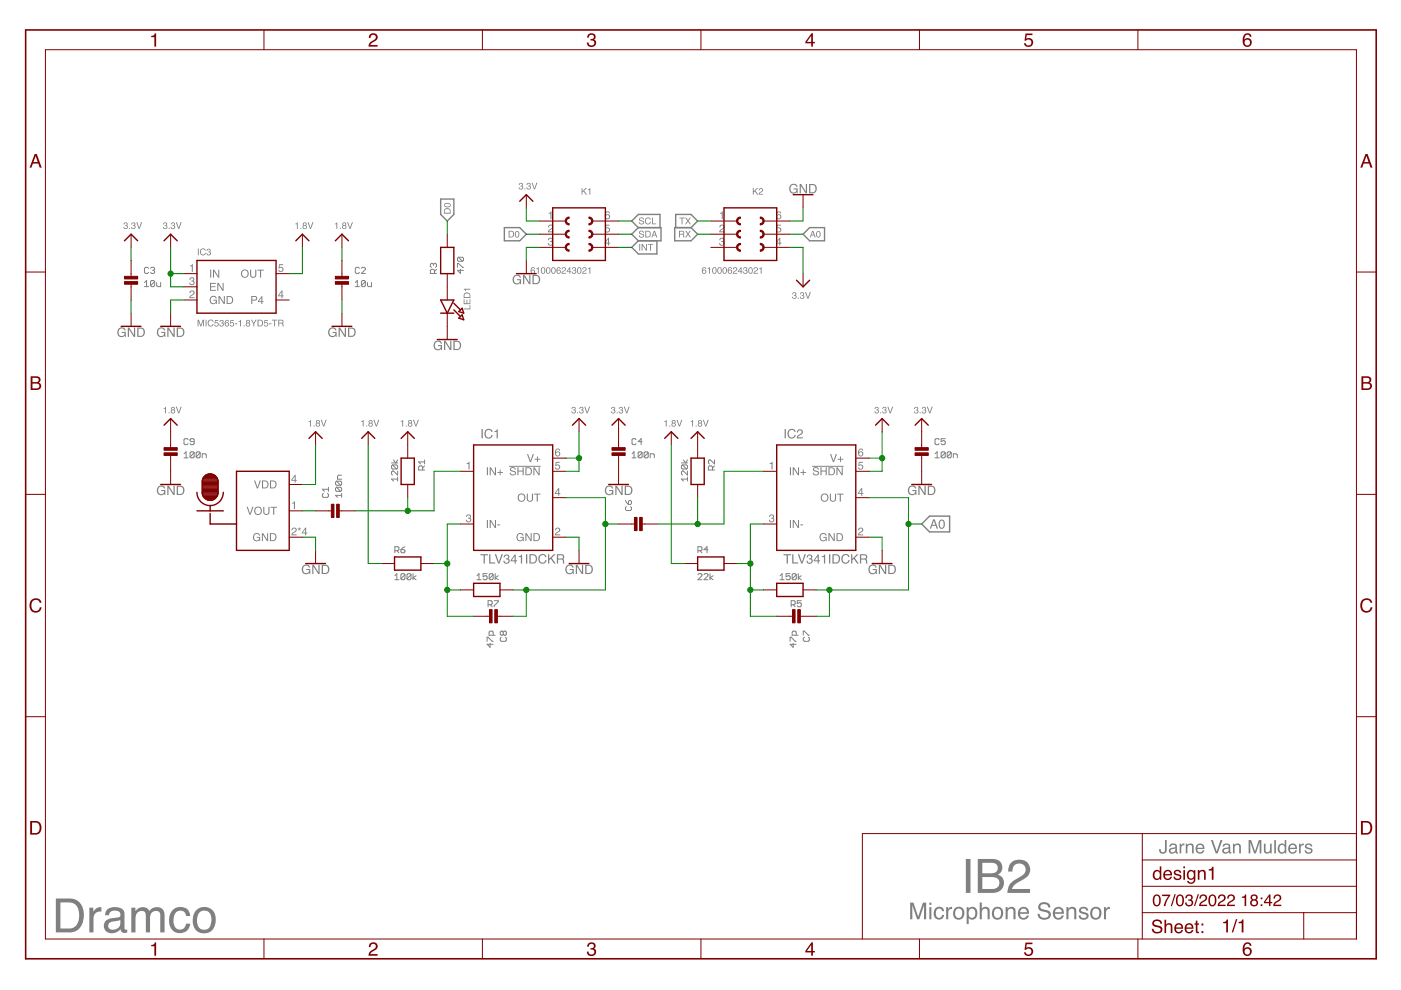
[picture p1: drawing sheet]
<?xml version="1.0" encoding="utf-8"?>
<!DOCTYPE eagle SYSTEM "eagle.dtd">
<!--
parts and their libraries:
microbuilder: This work is placed in the public domain, and may be freely used for commercial and non-commercial work with the following conditions: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
SparkFun-PowerSymbols: Licensing: Creative Commons ShareAlike 4.0 International - https://creativecommons.org/licenses/by-sa/4.0
-->
<eagle version="7.3.0">
<drawing>
<settings>
<setting alwaysvectorfont="no"/>
<setting verticaltext="up"/>
</settings>
<grid distance="0.1" unitdist="inch" unit="inch" style="lines" multiple="1" display="no" altdistance="0.01" altunitdist="inch" altunit="inch"/>
<schematic xreflabel="%F%N/%S.%C%R" xrefpart="/%S.%C%R">
<libraries>
<library name="microbuilder">
<symbols>
<symbol name="RESISTOR">
<wire x1="-2.54" y1="1.27" x2="2.54" y2="1.27" width="0.254" layer="94"/>
<wire x1="2.54" y1="1.27" x2="2.54" y2="-1.27" width="0.254" layer="94"/>
<wire x1="2.54" y1="-1.27" x2="-2.54" y2="-1.27" width="0.254" layer="94"/>
<wire x1="-2.54" y1="-1.27" x2="-2.54" y2="1.27" width="0.254" layer="94"/>
<text x="-2.54" y="2.032" size="1.27" layer="95" font="vector">&gt;NAME</text>
<text x="-2.54" y="-3.175" size="1.27" layer="96" font="vector">&gt;VALUE</text>
<pin name="1" x="-5.08" y="0" visible="off" length="short" direction="pas" swaplevel="1"/>
<pin name="2" x="5.08" y="0" visible="off" length="short" direction="pas" swaplevel="1" rot="R180"/>
</symbol>
<symbol name="LED">
<wire x1="-2.54" y1="1.27" x2="-2.54" y2="-1.27" width="0.254" layer="94"/>
<wire x1="-2.54" y1="-1.27" x2="0" y2="0" width="0.254" layer="94"/>
<wire x1="0" y1="0" x2="-2.54" y2="1.27" width="0.254" layer="94"/>
<wire x1="0" y1="1.27" x2="0" y2="0" width="0.254" layer="94"/>
<wire x1="0" y1="0" x2="0" y2="-1.27" width="0.254" layer="94"/>
<wire x1="-0.635" y1="1.27" x2="0.635" y2="2.54" width="0.254" layer="94"/>
<wire x1="-1.905" y1="1.27" x2="-0.635" y2="2.54" width="0.254" layer="94"/>
<wire x1="-0.9525" y1="2.8575" x2="-0.3175" y2="2.2225" width="0.254" layer="94"/>
<wire x1="-0.3175" y1="2.2225" x2="0" y2="3.175" width="0.254" layer="94"/>
<wire x1="0" y1="3.175" x2="-0.9525" y2="2.8575" width="0.254" layer="94"/>
<wire x1="0.3175" y1="2.8575" x2="0.9525" y2="2.2225" width="0.254" layer="94"/>
<wire x1="1.27" y1="3.175" x2="0.3175" y2="2.8575" width="0.254" layer="94"/>
<wire x1="0.9525" y1="2.2225" x2="1.27" y2="3.175" width="0.254" layer="94"/>
<text x="-5.08" y="3.175" size="1.27" layer="95">&gt;NAME</text>
<text x="-5.08" y="-2.794" size="1.27" layer="96">&gt;VALUE</text>
<pin name="A" x="-5.08" y="0" visible="off" length="short" direction="pas"/>
<pin name="C" x="2.54" y="0" visible="off" length="short" direction="pas" rot="R180"/>
</symbol>
<symbol name="CAPACITOR">
<wire x1="0" y1="0.762" x2="0" y2="0" width="0.1524" layer="94"/>
<wire x1="0" y1="2.54" x2="0" y2="1.778" width="0.1524" layer="94"/>
<text x="2.54" y="2.54" size="1.27" layer="95" font="vector">&gt;NAME</text>
<text x="2.54" y="0" size="1.27" layer="96" font="vector">&gt;VALUE</text>
<rectangle x1="-1.27" y1="0.508" x2="1.27" y2="1.016" layer="94"/>
<rectangle x1="-1.27" y1="1.524" x2="1.27" y2="2.032" layer="94"/>
<pin name="P$1" x="0" y="5.08" visible="off" length="short" direction="pas" swaplevel="1" rot="R270"/>
<pin name="P$2" x="0" y="-2.54" visible="off" length="short" direction="pas" swaplevel="1" rot="R90"/>
</symbol>
<symbol name="1.8V">
<wire x1="-1.27" y1="-1.27" x2="0" y2="0" width="0.254" layer="94"/>
<wire x1="0" y1="0" x2="1.27" y2="-1.27" width="0.254" layer="94"/>
<text x="-1.524" y="1.016" size="1.27" layer="96">&gt;VALUE</text>
<pin name="1.8V" x="0" y="-2.54" visible="off" length="short" direction="sup" rot="R90"/>
</symbol>
<symbol name="VREG_SOT23-5">
<wire x1="-7.62" y1="-5.08" x2="-7.62" y2="5.08" width="0.254" layer="94"/>
<wire x1="-7.62" y1="5.08" x2="7.62" y2="5.08" width="0.254" layer="94"/>
<wire x1="7.62" y1="5.08" x2="7.62" y2="-5.08" width="0.254" layer="94"/>
<wire x1="7.62" y1="-5.08" x2="-7.62" y2="-5.08" width="0.254" layer="94"/>
<text x="-7.62" y="6.096" size="1.27" layer="95">&gt;NAME</text>
<text x="-7.62" y="-7.62" size="1.27" layer="95">&gt;VALUE</text>
<pin name="IN" x="-10.16" y="2.54" length="short"/>
<pin name="OUT" x="10.16" y="2.54" length="short" rot="R180"/>
<pin name="EN" x="-10.16" y="0" length="short"/>
<pin name="GND" x="-10.16" y="-2.54" length="short"/>
<pin name="P4" x="10.16" y="-2.54" length="short" rot="R180"/>
</symbol>
<symbol name="3.3V">
<wire x1="-1.27" y1="-1.27" x2="0" y2="0" width="0.254" layer="94"/>
<wire x1="0" y1="0" x2="1.27" y2="-1.27" width="0.254" layer="94"/>
<text x="-1.524" y="1.016" size="1.27" layer="96">&gt;VALUE</text>
<pin name="3.3V" x="0" y="-2.54" visible="off" length="short" direction="sup" rot="R90"/>
</symbol>
</symbols>
<devicesets>
<deviceset name="RESISTOR" prefix="R" uservalue="yes">
<gates>
<gate name="G$1" symbol="RESISTOR" x="0" y="0"/>
</gates>
<devices>
<device name="0805" package="0805">
<connects>
<connect gate="G$1" pin="1" pad="1"/>
<connect gate="G$1" pin="2" pad="2"/>
</connects>
<technologies>
<technology name=""/>
</technologies>
</device>
<device name="1206" package="1206">
<connects>
<connect gate="G$1" pin="1" pad="1"/>
<connect gate="G$1" pin="2" pad="2"/>
</connects>
<technologies>
<technology name=""/>
</technologies>
</device>
<device name="0603" package="0603">
<connects>
<connect gate="G$1" pin="1" pad="1"/>
<connect gate="G$1" pin="2" pad="2"/>
</connects>
<technologies>
<technology name=""/>
</technologies>
</device>
<device name="0402" package="0402">
<connects>
<connect gate="G$1" pin="1" pad="1"/>
<connect gate="G$1" pin="2" pad="2"/>
</connects>
<technologies>
<technology name=""/>
</technologies>
</device>
<device name="0603MINI" package="0603-MINI">
<connects>
<connect gate="G$1" pin="1" pad="1"/>
<connect gate="G$1" pin="2" pad="2"/>
</connects>
<technologies>
<technology name=""/>
</technologies>
</device>
<device name="2012" package="2012">
<connects>
<connect gate="G$1" pin="1" pad="1"/>
<connect gate="G$1" pin="2" pad="2"/>
</connects>
<technologies>
<technology name=""/>
</technologies>
</device>
<device name="0805_NOTHERMALS" package="0805_NOTHERMALS">
<connects>
<connect gate="G$1" pin="1" pad="1"/>
<connect gate="G$1" pin="2" pad="2"/>
</connects>
<technologies>
<technology name=""/>
</technologies>
</device>
<device name="2512" package="2512">
<connects>
<connect gate="G$1" pin="1" pad="1"/>
<connect gate="G$1" pin="2" pad="2"/>
</connects>
<technologies>
<technology name=""/>
</technologies>
</device>
<device name="_0402" package="_0402">
<connects>
<connect gate="G$1" pin="1" pad="1"/>
<connect gate="G$1" pin="2" pad="2"/>
</connects>
<technologies>
<technology name=""/>
</technologies>
</device>
<device name="_0402MP" package="_0402MP">
<connects>
<connect gate="G$1" pin="1" pad="1"/>
<connect gate="G$1" pin="2" pad="2"/>
</connects>
<technologies>
<technology name=""/>
</technologies>
</device>
<device name="_0603" package="_0603">
<connects>
<connect gate="G$1" pin="1" pad="1"/>
<connect gate="G$1" pin="2" pad="2"/>
</connects>
<technologies>
<technology name=""/>
</technologies>
</device>
<device name="_0603MP" package="_0603MP">
<connects>
<connect gate="G$1" pin="1" pad="1"/>
<connect gate="G$1" pin="2" pad="2"/>
</connects>
<technologies>
<technology name=""/>
</technologies>
</device>
<device name="_0805" package="_0805">
<connects>
<connect gate="G$1" pin="1" pad="1"/>
<connect gate="G$1" pin="2" pad="2"/>
</connects>
<technologies>
<technology name=""/>
</technologies>
</device>
<device name="_0805MP" package="_0805MP">
<connects>
<connect gate="G$1" pin="1" pad="1"/>
<connect gate="G$1" pin="2" pad="2"/>
</connects>
<technologies>
<technology name=""/>
</technologies>
</device>
</devices>
</deviceset>
<deviceset name="LED" prefix="LED" uservalue="yes">
<gates>
<gate name="G$1" symbol="LED" x="0" y="0"/>
</gates>
<devices>
<device name="1206" package="CHIPLED_1206">
<connects>
<connect gate="G$1" pin="A" pad="A"/>
<connect gate="G$1" pin="C" pad="C"/>
</connects>
<technologies>
<technology name=""/>
</technologies>
</device>
<device name="0805" package="CHIPLED_0805">
<connects>
<connect gate="G$1" pin="A" pad="A"/>
<connect gate="G$1" pin="C" pad="C"/>
</connects>
<technologies>
<technology name=""/>
</technologies>
</device>
<device name="0603" package="CHIPLED_0603">
<connects>
<connect gate="G$1" pin="A" pad="A"/>
<connect gate="G$1" pin="C" pad="C"/>
</connects>
<technologies>
<technology name=""/>
</technologies>
</device>
<device name="0603_NOOUTLINE" package="CHIPLED_0603_NOOUTLINE">
<connects>
<connect gate="G$1" pin="A" pad="A"/>
<connect gate="G$1" pin="C" pad="C"/>
</connects>
<technologies>
<technology name=""/>
</technologies>
</device>
<device name="0805_NOOUTLINE" package="CHIPLED_0805_NOOUTLINE">
<connects>
<connect gate="G$1" pin="A" pad="A"/>
<connect gate="G$1" pin="C" pad="C"/>
</connects>
<technologies>
<technology name=""/>
</technologies>
</device>
</devices>
</deviceset>
<deviceset name="CAP_CERAMIC" prefix="C" uservalue="yes">
<gates>
<gate name="G$1" symbol="CAPACITOR" x="0" y="-2.54"/>
</gates>
<devices>
<device name="0805" package="0805">
<connects>
<connect gate="G$1" pin="P$1" pad="1"/>
<connect gate="G$1" pin="P$2" pad="2"/>
</connects>
<technologies>
<technology name=""/>
</technologies>
</device>
<device name="1206" package="1206">
<connects>
<connect gate="G$1" pin="P$1" pad="1"/>
<connect gate="G$1" pin="P$2" pad="2"/>
</connects>
<technologies>
<technology name=""/>
</technologies>
</device>
<device name="0603" package="0603">
<connects>
<connect gate="G$1" pin="P$1" pad="1"/>
<connect gate="G$1" pin="P$2" pad="2"/>
</connects>
<technologies>
<technology name=""/>
</technologies>
</device>
<device name="0402" package="0402">
<connects>
<connect gate="G$1" pin="P$1" pad="1"/>
<connect gate="G$1" pin="P$2" pad="2"/>
</connects>
<technologies>
<technology name=""/>
</technologies>
</device>
<device name="0603MINI" package="0603-MINI">
<connects>
<connect gate="G$1" pin="P$1" pad="1"/>
<connect gate="G$1" pin="P$2" pad="2"/>
</connects>
<technologies>
<technology name=""/>
</technologies>
</device>
<device name="0805-NOTHERMALS" package="0805_NOTHERMALS">
<connects>
<connect gate="G$1" pin="P$1" pad="1"/>
<connect gate="G$1" pin="P$2" pad="2"/>
</connects>
<technologies>
<technology name=""/>
</technologies>
</device>
<device name="_0402" package="_0402">
<connects>
<connect gate="G$1" pin="P$1" pad="1"/>
<connect gate="G$1" pin="P$2" pad="2"/>
</connects>
<technologies>
<technology name=""/>
</technologies>
</device>
<device name="_0402MP" package="_0402MP">
<connects>
<connect gate="G$1" pin="P$1" pad="1"/>
<connect gate="G$1" pin="P$2" pad="2"/>
</connects>
<technologies>
<technology name=""/>
</technologies>
</device>
<device name="_0603" package="_0603">
<connects>
<connect gate="G$1" pin="P$1" pad="1"/>
<connect gate="G$1" pin="P$2" pad="2"/>
</connects>
<technologies>
<technology name=""/>
</technologies>
</device>
<device name="_0603MP" package="_0603MP">
<connects>
<connect gate="G$1" pin="P$1" pad="1"/>
<connect gate="G$1" pin="P$2" pad="2"/>
</connects>
<technologies>
<technology name=""/>
</technologies>
</device>
<device name="_0805" package="_0805">
<connects>
<connect gate="G$1" pin="P$1" pad="1"/>
<connect gate="G$1" pin="P$2" pad="2"/>
</connects>
<technologies>
<technology name=""/>
</technologies>
</device>
<device name="_0805MP" package="_0805MP">
<connects>
<connect gate="G$1" pin="P$1" pad="1"/>
<connect gate="G$1" pin="P$2" pad="2"/>
</connects>
<technologies>
<technology name=""/>
</technologies>
</device>
</devices>
</deviceset>
<deviceset name="1.8V">
<gates>
<gate name="G$1" symbol="1.8V" x="0" y="0"/>
</gates>
<devices>
<device name="">
<technologies>
<technology name=""/>
</technologies>
</device>
</devices>
</deviceset>
<deviceset name="VREG_SOT23-5" prefix="U" uservalue="yes">
<gates>
<gate name="G$1" symbol="VREG_SOT23-5" x="0" y="0"/>
</gates>
<devices>
<device name="" package="SOT23-5">
<connects>
<connect gate="G$1" pin="EN" pad="3"/>
<connect gate="G$1" pin="GND" pad="2"/>
<connect gate="G$1" pin="IN" pad="1"/>
<connect gate="G$1" pin="OUT" pad="5"/>
<connect gate="G$1" pin="P4" pad="4"/>
</connects>
<technologies>
<technology name=""/>
</technologies>
</device>
</devices>
</deviceset>
<deviceset name="3.3V">
<gates>
<gate name="G$1" symbol="3.3V" x="0" y="0"/>
</gates>
<devices>
<device name="">
<technologies>
<technology name=""/>
</technologies>
</device>
</devices>
</deviceset>
</devicesets>
</library>
<library name="SparkFun-PowerSymbols">
<symbols>
<symbol name="DGND">
<wire x1="-1.905" y1="0" x2="1.905" y2="0" width="0.254" layer="94"/>
<pin name="GND" x="0" y="2.54" visible="off" length="short" direction="sup" rot="R270"/>
<text x="0" y="-0.254" size="1.778" layer="96" align="top-center">&gt;VALUE</text>
</symbol>
</symbols>
<devicesets>
<deviceset name="GND" prefix="GND">
<gates>
<gate name="1" symbol="DGND" x="0" y="0"/>
</gates>
<devices>
<device name="">
<technologies>
<technology name=""/>
</technologies>
</device>
</devices>
</deviceset>
</devicesets>
</library>
<library name="Wurth_Elektronik_Electromechanic_Board_to_Board_Connectors_rev15c">
<symbols>
<symbol name="3X3_SHD&amp;MALE">
<wire x1="-5.08" y1="5.08" x2="-5.08" y2="-5.08" width="0.254" layer="94"/>
<wire x1="-5.08" y1="-5.08" x2="5.08" y2="-5.08" width="0.254" layer="94"/>
<wire x1="5.08" y1="-5.08" x2="5.08" y2="5.08" width="0.254" layer="94"/>
<wire x1="5.08" y1="5.08" x2="-5.08" y2="5.08" width="0.254" layer="94"/>
<wire x1="-1.905" y1="1.905" x2="-1.905" y2="3.175" width="0.254" layer="94" curve="-180" cap="flat"/>
<wire x1="-1.905" y1="-0.635" x2="-1.905" y2="0.635" width="0.254" layer="94" curve="-180" cap="flat"/>
<wire x1="-1.905" y1="-3.175" x2="-1.905" y2="-1.905" width="0.254" layer="94" curve="-180" cap="flat"/>
<wire x1="1.905" y1="-1.905" x2="1.905" y2="-3.175" width="0.254" layer="94" curve="-180" cap="flat"/>
<wire x1="1.905" y1="0.635" x2="1.905" y2="-0.635" width="0.254" layer="94" curve="-180" cap="flat"/>
<wire x1="1.905" y1="3.175" x2="1.905" y2="1.905" width="0.254" layer="94" curve="-180" cap="flat"/>
<text x="-2.54" y="7.62" size="1.27" layer="95">&gt;NAME</text>
<text x="-2.54" y="-7.62" size="1.27" layer="95">&gt;VALUE</text>
<pin name="1" x="7.62" y="2.54" visible="pad" length="middle" direction="pas" rot="R180"/>
<pin name="2" x="7.62" y="0" visible="pad" length="middle" direction="pas" rot="R180"/>
<pin name="3" x="7.62" y="-2.54" visible="pad" length="middle" direction="pas" rot="R180"/>
<pin name="6" x="-7.62" y="2.54" visible="pad" length="middle" direction="pas"/>
<pin name="5" x="-7.62" y="0" visible="pad" length="middle" direction="pas"/>
<pin name="4" x="-7.62" y="-2.54" visible="pad" length="middle" direction="pas"/>
</symbol>
</symbols>
<devicesets>
<deviceset name="610006243021" prefix="K">
<gates>
<gate name="G$1" symbol="3X3_SHD&amp;MALE" x="0" y="0"/>
</gates>
<devices>
<device name="" package="610006243021">
<connects>
<connect gate="G$1" pin="1" pad="1"/>
<connect gate="G$1" pin="2" pad="2"/>
<connect gate="G$1" pin="3" pad="3"/>
<connect gate="G$1" pin="4" pad="4"/>
<connect gate="G$1" pin="5" pad="5"/>
<connect gate="G$1" pin="6" pad="6"/>
</connects>
<technologies>
<technology name=""/>
</technologies>
</device>
</devices>
</deviceset>
</devicesets>
</library>
<library name="frames">
<symbols>
<symbol name="A4L-LOC">
<wire x1="256.54" y1="3.81" x2="256.54" y2="8.89" width="0.1016" layer="94"/>
<wire x1="256.54" y1="8.89" x2="256.54" y2="13.97" width="0.1016" layer="94"/>
<wire x1="256.54" y1="13.97" x2="256.54" y2="19.05" width="0.1016" layer="94"/>
<wire x1="256.54" y1="19.05" x2="256.54" y2="24.13" width="0.1016" layer="94"/>
<wire x1="161.29" y1="3.81" x2="161.29" y2="24.13" width="0.1016" layer="94"/>
<wire x1="161.29" y1="24.13" x2="215.265" y2="24.13" width="0.1016" layer="94"/>
<wire x1="215.265" y1="24.13" x2="256.54" y2="24.13" width="0.1016" layer="94"/>
<wire x1="246.38" y1="3.81" x2="246.38" y2="8.89" width="0.1016" layer="94"/>
<wire x1="246.38" y1="8.89" x2="256.54" y2="8.89" width="0.1016" layer="94"/>
<wire x1="246.38" y1="8.89" x2="215.265" y2="8.89" width="0.1016" layer="94"/>
<wire x1="215.265" y1="8.89" x2="215.265" y2="3.81" width="0.1016" layer="94"/>
<wire x1="215.265" y1="8.89" x2="215.265" y2="13.97" width="0.1016" layer="94"/>
<wire x1="215.265" y1="13.97" x2="256.54" y2="13.97" width="0.1016" layer="94"/>
<wire x1="215.265" y1="13.97" x2="215.265" y2="19.05" width="0.1016" layer="94"/>
<wire x1="215.265" y1="19.05" x2="256.54" y2="19.05" width="0.1016" layer="94"/>
<wire x1="215.265" y1="19.05" x2="215.265" y2="24.13" width="0.1016" layer="94"/>
<text x="217.17" y="15.24" size="2.54" layer="94">&gt;DRAWING_NAME</text>
<text x="217.17" y="10.16" size="2.286" layer="94">&gt;LAST_DATE_TIME</text>
<text x="230.505" y="5.08" size="2.54" layer="94">&gt;SHEET</text>
<text x="216.916" y="4.953" size="2.54" layer="94">Sheet:</text>
<frame x1="0" y1="0" x2="260.35" y2="179.07" columns="6" rows="4" layer="94"/>
</symbol>
</symbols>
<devicesets>
<deviceset name="A4L-LOC" prefix="FRAME" uservalue="yes">
<gates>
<gate name="G$1" symbol="A4L-LOC" x="0" y="0"/>
</gates>
<devices>
<device name="">
<technologies>
<technology name=""/>
</technologies>
</device>
</devices>
</deviceset>
</devicesets>
</library>
<library name="TLV341IDCKR">
<symbols>
<symbol name="TLV341">
<wire x1="-7.62" y1="10.16" x2="-7.62" y2="-10.16" width="0.254" layer="94"/>
<wire x1="-7.62" y1="10.16" x2="7.62" y2="10.16" width="0.254" layer="94"/>
<wire x1="7.62" y1="10.16" x2="7.62" y2="-10.16" width="0.254" layer="94"/>
<wire x1="7.62" y1="-10.16" x2="-7.62" y2="-10.16" width="0.254" layer="94"/>
<pin name="IN+" x="-10.16" y="5.08" length="short"/>
<pin name="IN-" x="-10.16" y="-5.08" length="short"/>
<pin name="GND" x="10.16" y="-7.62" length="short" rot="R180"/>
<pin name="V+" x="10.16" y="7.62" length="short" rot="R180"/>
<pin name="OUT" x="10.16" y="0" length="short" rot="R180"/>
<pin name="!SHDN!" x="10.16" y="5.08" length="short" rot="R180"/>
<text x="-6.35" y="11.43" size="1.778" layer="95">&gt;NAME</text>
<text x="-6.35" y="-12.7" size="1.778" layer="96">&gt;VALUE</text>
</symbol>
</symbols>
<devicesets>
<deviceset name="TLV341IDCKR">
<gates>
<gate name="G$1" symbol="TLV341" x="0" y="0"/>
</gates>
<devices>
<device name="" package="SOT65P210X110-6N">
<connects>
<connect gate="G$1" pin="!SHDN!" pad="5"/>
<connect gate="G$1" pin="GND" pad="2"/>
<connect gate="G$1" pin="IN+" pad="1"/>
<connect gate="G$1" pin="IN-" pad="3"/>
<connect gate="G$1" pin="OUT" pad="4"/>
<connect gate="G$1" pin="V+" pad="6"/>
</connects>
<technologies>
<technology name=""/>
</technologies>
</device>
</devices>
</deviceset>
</devicesets>
</library>
<library name="VM1000">
<symbols>
<symbol name="VM1000">
<wire x1="-5.08" y1="7.62" x2="5.08" y2="7.62" width="0.254" layer="94"/>
<wire x1="5.08" y1="7.62" x2="5.08" y2="-7.62" width="0.254" layer="94"/>
<wire x1="5.08" y1="-7.62" x2="-5.08" y2="-7.62" width="0.254" layer="94"/>
<wire x1="-5.08" y1="-7.62" x2="-5.08" y2="-2.54" width="0.254" layer="94"/>
<wire x1="-5.08" y1="-2.54" x2="-5.08" y2="7.62" width="0.254" layer="94"/>
<wire x1="-5.08" y1="-2.54" x2="-10.16" y2="-2.54" width="0.254" layer="94"/>
<wire x1="-10.16" y1="0" x2="-12.7" y2="0" width="0.254" layer="94"/>
<wire x1="-10.16" y1="0" x2="-7.62" y2="0" width="0.254" layer="94"/>
<wire x1="-12.7" y1="3.556" x2="-10.16" y2="1.016" width="0.254" layer="94" curve="90"/>
<wire x1="-10.16" y1="1.016" x2="-7.62" y2="3.556" width="0.254" layer="94" curve="90"/>
<wire x1="-10.16" y1="0" x2="-10.16" y2="1.016" width="0.254" layer="94"/>
<wire x1="-10.16" y1="-2.54" x2="-10.16" y2="-0.508" width="0.254" layer="94"/>
<polygon width="0.254" layer="94">
<vertex x="-11.684" y="3.556"/>
<vertex x="-11.684" y="5.588" curve="-90"/>
<vertex x="-10.16" y="7.112" curve="-90"/>
<vertex x="-8.636" y="5.588"/>
<vertex x="-8.636" y="3.556" curve="-90"/>
<vertex x="-10.16" y="2.032" curve="-90"/>
</polygon>
<pin name="VDD" x="7.62" y="5.08" length="short" rot="R180"/>
<pin name="VOUT" x="7.62" y="0" length="short" rot="R180"/>
<pin name="GND" x="7.62" y="-5.08" length="short" rot="R180"/>
</symbol>
</symbols>
<devicesets>
<deviceset name="VM1000" uservalue="yes">
<gates>
<gate name="G$1" symbol="VM1000" x="0" y="0"/>
</gates>
<devices>
<device name="" package="VM1000">
<connects>
<connect gate="G$1" pin="GND" pad="2 3 5 6"/>
<connect gate="G$1" pin="VDD" pad="4"/>
<connect gate="G$1" pin="VOUT" pad="1"/>
</connects>
<technologies>
<technology name=""/>
</technologies>
</device>
</devices>
</deviceset>
</devicesets>
</library>
</libraries>
<attributes>
</attributes>
<variantdefs>
</variantdefs>
<classes>
<class number="0" name="default" width="0" drill="0">
</class>
</classes>
<parts>
<part name="LED1" library="microbuilder" deviceset="LED" device="0805"/>
<part name="R3" library="microbuilder" deviceset="RESISTOR" device="0603MINI" value="470"/>
<part name="GND3" library="SparkFun-PowerSymbols" deviceset="GND" device=""/>
<part name="GND7" library="SparkFun-PowerSymbols" deviceset="GND" device=""/>
<part name="GND10" library="SparkFun-PowerSymbols" deviceset="GND" device=""/>
<part name="FRAME1" library="frames" deviceset="A4L-LOC" device=""/>
<part name="K2" library="Wurth_Elektronik_Electromechanic_Board_to_Board_Connectors_rev15c" deviceset="610006243021" device=""/>
<part name="K1" library="Wurth_Elektronik_Electromechanic_Board_to_Board_Connectors_rev15c" deviceset="610006243021" device=""/>
<part name="IC1" library="TLV341IDCKR" deviceset="TLV341IDCKR" device=""/>
<part name="IC2" library="TLV341IDCKR" deviceset="TLV341IDCKR" device=""/>
<part name="GND1" library="SparkFun-PowerSymbols" deviceset="GND" device=""/>
<part name="GND2" library="SparkFun-PowerSymbols" deviceset="GND" device=""/>
<part name="R1" library="microbuilder" deviceset="RESISTOR" device="0603MINI" value="120k"/>
<part name="C1" library="microbuilder" deviceset="CAP_CERAMIC" device="0603MINI" value="100n"/>
<part name="IC4" library="VM1000" deviceset="VM1000" device="" value="VM1000"/>
<part name="GND4" library="SparkFun-PowerSymbols" deviceset="GND" device=""/>
<part name="U$2" library="microbuilder" deviceset="1.8V" device=""/>
<part name="IC3" library="microbuilder" deviceset="VREG_SOT23-5" device="" value="MIC5365-1.8YD5-TR"/>
<part name="U$3" library="microbuilder" deviceset="1.8V" device=""/>
<part name="GND5" library="SparkFun-PowerSymbols" deviceset="GND" device=""/>
<part name="U$4" library="microbuilder" deviceset="1.8V" device=""/>
<part name="U$5" library="microbuilder" deviceset="1.8V" device=""/>
<part name="GND6" library="SparkFun-PowerSymbols" deviceset="GND" device=""/>
<part name="C2" library="microbuilder" deviceset="CAP_CERAMIC" device="0603MINI" value="10u"/>
<part name="C3" library="microbuilder" deviceset="CAP_CERAMIC" device="0603MINI" value="10u"/>
<part name="GND8" library="SparkFun-PowerSymbols" deviceset="GND" device=""/>
<part name="C4" library="microbuilder" deviceset="CAP_CERAMIC" device="0603MINI" value="100n"/>
<part name="GND9" library="SparkFun-PowerSymbols" deviceset="GND" device=""/>
<part name="C5" library="microbuilder" deviceset="CAP_CERAMIC" device="0603MINI" value="100n"/>
<part name="GND11" library="SparkFun-PowerSymbols" deviceset="GND" device=""/>
<part name="U$7" library="microbuilder" deviceset="3.3V" device=""/>
<part name="U$8" library="microbuilder" deviceset="3.3V" device=""/>
<part name="U$9" library="microbuilder" deviceset="3.3V" device=""/>
<part name="U$10" library="microbuilder" deviceset="3.3V" device=""/>
<part name="U$11" library="microbuilder" deviceset="3.3V" device=""/>
<part name="U$6" library="microbuilder" deviceset="3.3V" device=""/>
<part name="U$12" library="microbuilder" deviceset="3.3V" device=""/>
<part name="U$13" library="microbuilder" deviceset="3.3V" device=""/>
<part name="C6" library="microbuilder" deviceset="CAP_CERAMIC" device="0603MINI"/>
<part name="R2" library="microbuilder" deviceset="RESISTOR" device="0603MINI" value="120k"/>
<part name="U$14" library="microbuilder" deviceset="1.8V" device=""/>
<part name="R4" library="microbuilder" deviceset="RESISTOR" device="0603MINI" value="22k"/>
<part name="R5" library="microbuilder" deviceset="RESISTOR" device="0603MINI" value="150k"/>
<part name="C7" library="microbuilder" deviceset="CAP_CERAMIC" device="0603MINI" value="47p"/>
<part name="U$15" library="microbuilder" deviceset="1.8V" device=""/>
<part name="R6" library="microbuilder" deviceset="RESISTOR" device="0603MINI" value="100k"/>
<part name="R7" library="microbuilder" deviceset="RESISTOR" device="0603MINI" value="150k"/>
<part name="C8" library="microbuilder" deviceset="CAP_CERAMIC" device="0603MINI" value="47p"/>
<part name="U$16" library="microbuilder" deviceset="1.8V" device=""/>
<part name="C9" library="microbuilder" deviceset="CAP_CERAMIC" device="0603MINI" value="100n"/>
<part name="GND12" library="SparkFun-PowerSymbols" deviceset="GND" device=""/>
<part name="U$17" library="microbuilder" deviceset="1.8V" device=""/>
</parts>
<sheets>
<sheet>
<plain>
<text x="5.08" y="5.08" size="6.4516" layer="95">Dramco</text>
<text x="180.34" y="12.7" size="6.4516" layer="95">IB2</text>
<text x="170.18" y="7.62" size="3.175" layer="95">Microphone Sensor</text>
<text x="218.44" y="20.32" size="2.54" layer="95">Jarne Van Mulders</text>
</plain>
<instances>
<instance part="LED1" gate="G$1" x="81.28" y="124.46" rot="R270"/>
<instance part="R3" gate="G$1" x="81.28" y="134.62" rot="R90"/>
<instance part="GND3" gate="1" x="81.28" y="119.38"/>
<instance part="GND7" gate="1" x="96.52" y="132.08"/>
<instance part="GND10" gate="1" x="149.86" y="147.32" rot="R180"/>
<instance part="FRAME1" gate="G$1" x="0" y="0"/>
<instance part="K2" gate="G$1" x="139.7" y="139.7" rot="MR0"/>
<instance part="K1" gate="G$1" x="106.68" y="139.7" rot="MR0"/>
<instance part="IC1" gate="G$1" x="93.98" y="88.9"/>
<instance part="IC2" gate="G$1" x="152.4" y="88.9"/>
<instance part="GND1" gate="1" x="165.1" y="76.2"/>
<instance part="GND2" gate="1" x="106.68" y="76.2"/>
<instance part="R1" gate="G$1" x="73.66" y="93.98" rot="R270"/>
<instance part="C1" gate="G$1" x="60.96" y="86.36" rot="R90"/>
<instance part="IC4" gate="G$1" x="45.72" y="86.36"/>
<instance part="GND4" gate="1" x="55.88" y="76.2"/>
<instance part="U$2" gate="G$1" x="55.88" y="101.6"/>
<instance part="IC3" gate="G$1" x="40.64" y="129.54"/>
<instance part="U$3" gate="G$1" x="73.66" y="101.6"/>
<instance part="GND5" gate="1" x="27.94" y="121.92"/>
<instance part="U$4" gate="G$1" x="53.34" y="139.7"/>
<instance part="U$5" gate="G$1" x="60.96" y="139.7"/>
<instance part="GND6" gate="1" x="60.96" y="121.92"/>
<instance part="C2" gate="G$1" x="60.96" y="129.54"/>
<instance part="C3" gate="G$1" x="20.32" y="129.54"/>
<instance part="GND8" gate="1" x="20.32" y="121.92"/>
<instance part="C4" gate="G$1" x="114.3" y="96.52"/>
<instance part="GND9" gate="1" x="114.3" y="91.44"/>
<instance part="C5" gate="G$1" x="172.72" y="96.52"/>
<instance part="GND11" gate="1" x="172.72" y="91.44"/>
<instance part="U$7" gate="G$1" x="114.3" y="104.14"/>
<instance part="U$8" gate="G$1" x="165.1" y="104.14"/>
<instance part="U$9" gate="G$1" x="172.72" y="104.14"/>
<instance part="U$10" gate="G$1" x="96.52" y="147.32"/>
<instance part="U$11" gate="G$1" x="149.86" y="129.54" rot="R180"/>
<instance part="U$6" gate="G$1" x="27.94" y="139.7"/>
<instance part="U$12" gate="G$1" x="20.32" y="139.7"/>
<instance part="U$13" gate="G$1" x="106.68" y="104.14"/>
<instance part="C6" gate="G$1" x="119.38" y="83.82" rot="R90"/>
<instance part="R2" gate="G$1" x="129.54" y="93.98" rot="R270"/>
<instance part="U$14" gate="G$1" x="129.54" y="101.6"/>
<instance part="R4" gate="G$1" x="132.08" y="76.2"/>
<instance part="R5" gate="G$1" x="147.32" y="71.12" rot="R180"/>
<instance part="C7" gate="G$1" x="147.32" y="66.04" rot="R270"/>
<instance part="U$15" gate="G$1" x="124.46" y="101.6"/>
<instance part="R6" gate="G$1" x="73.66" y="76.2"/>
<instance part="R7" gate="G$1" x="88.9" y="71.12" rot="R180"/>
<instance part="C8" gate="G$1" x="88.9" y="66.04" rot="R270"/>
<instance part="U$16" gate="G$1" x="66.04" y="101.6"/>
<instance part="C9" gate="G$1" x="27.94" y="96.52"/>
<instance part="GND12" gate="1" x="27.94" y="91.44"/>
<instance part="U$17" gate="G$1" x="27.94" y="104.14"/>
</instances>
<busses>
</busses>
<nets>
<net name="SCL" class="0">
<segment>
<wire x1="114.3" y1="142.24" x2="116.84" y2="142.24" width="0.1524" layer="91"/>
<label x="116.84" y="142.24" size="1.27" layer="95" xref="yes"/>
<pinref part="K1" gate="G$1" pin="6"/>
</segment>
</net>
<net name="SDA" class="0">
<segment>
<wire x1="114.3" y1="139.7" x2="116.84" y2="139.7" width="0.1524" layer="91"/>
<label x="116.84" y="139.7" size="1.27" layer="95" xref="yes"/>
<pinref part="K1" gate="G$1" pin="5"/>
</segment>
</net>
<net name="D0" class="0">
<segment>
<wire x1="99.06" y1="139.7" x2="96.52" y2="139.7" width="0.1524" layer="91"/>
<label x="96.52" y="139.7" size="1.27" layer="95" rot="R180" xref="yes"/>
<pinref part="K1" gate="G$1" pin="2"/>
</segment>
<segment>
<pinref part="R3" gate="G$1" pin="2"/>
<wire x1="81.28" y1="139.7" x2="81.28" y2="142.24" width="0.1524" layer="91"/>
<label x="81.28" y="142.24" size="1.27" layer="95" rot="R90" xref="yes"/>
</segment>
</net>
<net name="GND" class="0">
<segment>
<wire x1="99.06" y1="137.16" x2="96.52" y2="137.16" width="0.1524" layer="91"/>
<pinref part="GND7" gate="1" pin="GND"/>
<wire x1="96.52" y1="134.62" x2="96.52" y2="137.16" width="0.1524" layer="91"/>
<pinref part="K1" gate="G$1" pin="3"/>
</segment>
<segment>
<pinref part="GND10" gate="1" pin="GND"/>
<wire x1="147.32" y1="142.24" x2="149.86" y2="142.24" width="0.1524" layer="91"/>
<wire x1="149.86" y1="142.24" x2="149.86" y2="144.78" width="0.1524" layer="91"/>
<pinref part="K2" gate="G$1" pin="6"/>
</segment>
<segment>
<pinref part="LED1" gate="G$1" pin="C"/>
<pinref part="GND3" gate="1" pin="GND"/>
</segment>
<segment>
<pinref part="IC1" gate="G$1" pin="GND"/>
<pinref part="GND2" gate="1" pin="GND"/>
<wire x1="104.14" y1="81.28" x2="106.68" y2="81.28" width="0.1524" layer="91"/>
<wire x1="106.68" y1="81.28" x2="106.68" y2="78.74" width="0.1524" layer="91"/>
</segment>
<segment>
<pinref part="IC2" gate="G$1" pin="GND"/>
<pinref part="GND1" gate="1" pin="GND"/>
<wire x1="162.56" y1="81.28" x2="165.1" y2="81.28" width="0.1524" layer="91"/>
<wire x1="165.1" y1="81.28" x2="165.1" y2="78.74" width="0.1524" layer="91"/>
</segment>
<segment>
<pinref part="IC4" gate="G$1" pin="GND"/>
<pinref part="GND4" gate="1" pin="GND"/>
<wire x1="53.34" y1="81.28" x2="55.88" y2="81.28" width="0.1524" layer="91"/>
<wire x1="55.88" y1="81.28" x2="55.88" y2="78.74" width="0.1524" layer="91"/>
</segment>
<segment>
<pinref part="IC3" gate="G$1" pin="GND"/>
<wire x1="30.48" y1="127" x2="27.94" y2="127" width="0.1524" layer="91"/>
<wire x1="27.94" y1="127" x2="27.94" y2="124.46" width="0.1524" layer="91"/>
<pinref part="GND5" gate="1" pin="GND"/>
</segment>
<segment>
<pinref part="C2" gate="G$1" pin="P$2"/>
<pinref part="GND6" gate="1" pin="GND"/>
<wire x1="60.96" y1="124.46" x2="60.96" y2="127" width="0.1524" layer="91"/>
</segment>
<segment>
<pinref part="C3" gate="G$1" pin="P$2"/>
<pinref part="GND8" gate="1" pin="GND"/>
<wire x1="20.32" y1="124.46" x2="20.32" y2="127" width="0.1524" layer="91"/>
</segment>
<segment>
<pinref part="C4" gate="G$1" pin="P$2"/>
<pinref part="GND9" gate="1" pin="GND"/>
</segment>
<segment>
<pinref part="C5" gate="G$1" pin="P$2"/>
<pinref part="GND11" gate="1" pin="GND"/>
</segment>
<segment>
<pinref part="C9" gate="G$1" pin="P$2"/>
<pinref part="GND12" gate="1" pin="GND"/>
</segment>
</net>
<net name="INT" class="0">
<segment>
<wire x1="114.3" y1="137.16" x2="116.84" y2="137.16" width="0.1524" layer="91"/>
<label x="116.84" y="137.16" size="1.27" layer="95" xref="yes"/>
<pinref part="K1" gate="G$1" pin="4"/>
</segment>
</net>
<net name="TX" class="0">
<segment>
<wire x1="132.08" y1="142.24" x2="129.54" y2="142.24" width="0.1524" layer="91"/>
<label x="129.54" y="142.24" size="1.27" layer="95" rot="R180" xref="yes"/>
<pinref part="K2" gate="G$1" pin="1"/>
</segment>
</net>
<net name="RX" class="0">
<segment>
<wire x1="132.08" y1="139.7" x2="129.54" y2="139.7" width="0.1524" layer="91"/>
<label x="129.54" y="139.7" size="1.27" layer="95" rot="R180" xref="yes"/>
<pinref part="K2" gate="G$1" pin="2"/>
</segment>
</net>
<net name="A0" class="0">
<segment>
<wire x1="147.32" y1="139.7" x2="149.86" y2="139.7" width="0.1524" layer="91"/>
<label x="149.86" y="139.7" size="1.27" layer="95" xref="yes"/>
<pinref part="K2" gate="G$1" pin="5"/>
</segment>
<segment>
<pinref part="IC2" gate="G$1" pin="OUT"/>
<wire x1="162.56" y1="88.9" x2="170.18" y2="88.9" width="0.1524" layer="91"/>
<wire x1="170.18" y1="88.9" x2="170.18" y2="83.82" width="0.1524" layer="91"/>
<label x="172.72" y="83.82" size="1.778" layer="95" xref="yes"/>
<wire x1="170.18" y1="83.82" x2="172.72" y2="83.82" width="0.1524" layer="91"/>
<wire x1="170.18" y1="71.12" x2="170.18" y2="83.82" width="0.1524" layer="91"/>
<junction x="170.18" y="83.82"/>
<pinref part="C7" gate="G$1" pin="P$1"/>
<pinref part="R5" gate="G$1" pin="1"/>
<wire x1="152.4" y1="71.12" x2="154.94" y2="71.12" width="0.1524" layer="91"/>
<wire x1="154.94" y1="71.12" x2="154.94" y2="66.04" width="0.1524" layer="91"/>
<wire x1="154.94" y1="66.04" x2="152.4" y2="66.04" width="0.1524" layer="91"/>
<wire x1="170.18" y1="71.12" x2="154.94" y2="71.12" width="0.1524" layer="91"/>
<junction x="154.94" y="71.12"/>
</segment>
</net>
<net name="N$3" class="0">
<segment>
<pinref part="LED1" gate="G$1" pin="A"/>
<pinref part="R3" gate="G$1" pin="1"/>
</segment>
</net>
<net name="N$1" class="0">
<segment>
<pinref part="IC4" gate="G$1" pin="VOUT"/>
<pinref part="C1" gate="G$1" pin="P$1"/>
<wire x1="53.34" y1="86.36" x2="55.88" y2="86.36" width="0.1524" layer="91"/>
</segment>
</net>
<net name="N$2" class="0">
<segment>
<pinref part="C1" gate="G$1" pin="P$2"/>
<pinref part="R1" gate="G$1" pin="2"/>
<wire x1="63.5" y1="86.36" x2="73.66" y2="86.36" width="0.1524" layer="91"/>
<wire x1="73.66" y1="86.36" x2="73.66" y2="88.9" width="0.1524" layer="91"/>
<pinref part="IC1" gate="G$1" pin="IN+"/>
<wire x1="83.82" y1="93.98" x2="78.74" y2="93.98" width="0.1524" layer="91"/>
<wire x1="78.74" y1="93.98" x2="78.74" y2="86.36" width="0.1524" layer="91"/>
<wire x1="78.74" y1="86.36" x2="73.66" y2="86.36" width="0.1524" layer="91"/>
<junction x="73.66" y="86.36"/>
</segment>
</net>
<net name="1.8V" class="0">
<segment>
<pinref part="IC4" gate="G$1" pin="VDD"/>
<pinref part="U$2" gate="G$1" pin="1.8V"/>
<wire x1="53.34" y1="91.44" x2="55.88" y2="91.44" width="0.1524" layer="91"/>
<wire x1="55.88" y1="91.44" x2="55.88" y2="99.06" width="0.1524" layer="91"/>
</segment>
<segment>
<pinref part="R1" gate="G$1" pin="1"/>
<pinref part="U$3" gate="G$1" pin="1.8V"/>
</segment>
<segment>
<pinref part="IC3" gate="G$1" pin="OUT"/>
<pinref part="U$4" gate="G$1" pin="1.8V"/>
<wire x1="50.8" y1="132.08" x2="53.34" y2="132.08" width="0.1524" layer="91"/>
<wire x1="53.34" y1="132.08" x2="53.34" y2="137.16" width="0.1524" layer="91"/>
</segment>
<segment>
<pinref part="U$5" gate="G$1" pin="1.8V"/>
<pinref part="C2" gate="G$1" pin="P$1"/>
<wire x1="60.96" y1="137.16" x2="60.96" y2="134.62" width="0.1524" layer="91"/>
</segment>
<segment>
<pinref part="R2" gate="G$1" pin="1"/>
<pinref part="U$14" gate="G$1" pin="1.8V"/>
</segment>
<segment>
<pinref part="R4" gate="G$1" pin="1"/>
<wire x1="127" y1="76.2" x2="124.46" y2="76.2" width="0.1524" layer="91"/>
<wire x1="124.46" y1="76.2" x2="124.46" y2="99.06" width="0.1524" layer="91"/>
<pinref part="U$15" gate="G$1" pin="1.8V"/>
</segment>
<segment>
<pinref part="R6" gate="G$1" pin="1"/>
<wire x1="68.58" y1="76.2" x2="66.04" y2="76.2" width="0.1524" layer="91"/>
<wire x1="66.04" y1="76.2" x2="66.04" y2="99.06" width="0.1524" layer="91"/>
<pinref part="U$16" gate="G$1" pin="1.8V"/>
</segment>
<segment>
<pinref part="C9" gate="G$1" pin="P$1"/>
<pinref part="U$17" gate="G$1" pin="1.8V"/>
</segment>
</net>
<net name="3.3V" class="0">
<segment>
<pinref part="C4" gate="G$1" pin="P$1"/>
<pinref part="U$7" gate="G$1" pin="3.3V"/>
</segment>
<segment>
<pinref part="IC2" gate="G$1" pin="V+"/>
<wire x1="162.56" y1="96.52" x2="165.1" y2="96.52" width="0.1524" layer="91"/>
<wire x1="165.1" y1="96.52" x2="165.1" y2="101.6" width="0.1524" layer="91"/>
<pinref part="IC2" gate="G$1" pin="!SHDN!"/>
<wire x1="162.56" y1="93.98" x2="165.1" y2="93.98" width="0.1524" layer="91"/>
<wire x1="165.1" y1="93.98" x2="165.1" y2="96.52" width="0.1524" layer="91"/>
<junction x="165.1" y="96.52"/>
<pinref part="U$8" gate="G$1" pin="3.3V"/>
</segment>
<segment>
<pinref part="C5" gate="G$1" pin="P$1"/>
<pinref part="U$9" gate="G$1" pin="3.3V"/>
</segment>
<segment>
<wire x1="96.52" y1="144.78" x2="96.52" y2="142.24" width="0.1524" layer="91"/>
<wire x1="96.52" y1="142.24" x2="99.06" y2="142.24" width="0.1524" layer="91"/>
<pinref part="K1" gate="G$1" pin="1"/>
<pinref part="U$10" gate="G$1" pin="3.3V"/>
</segment>
<segment>
<wire x1="149.86" y1="132.08" x2="149.86" y2="137.16" width="0.1524" layer="91"/>
<wire x1="149.86" y1="137.16" x2="147.32" y2="137.16" width="0.1524" layer="91"/>
<pinref part="K2" gate="G$1" pin="4"/>
<pinref part="U$11" gate="G$1" pin="3.3V"/>
</segment>
<segment>
<wire x1="27.94" y1="137.16" x2="27.94" y2="132.08" width="0.1524" layer="91"/>
<pinref part="IC3" gate="G$1" pin="EN"/>
<wire x1="27.94" y1="132.08" x2="27.94" y2="129.54" width="0.1524" layer="91"/>
<wire x1="27.94" y1="129.54" x2="30.48" y2="129.54" width="0.1524" layer="91"/>
<pinref part="IC3" gate="G$1" pin="IN"/>
<wire x1="30.48" y1="132.08" x2="27.94" y2="132.08" width="0.1524" layer="91"/>
<junction x="27.94" y="132.08"/>
<pinref part="U$6" gate="G$1" pin="3.3V"/>
</segment>
<segment>
<pinref part="C3" gate="G$1" pin="P$1"/>
<wire x1="20.32" y1="134.62" x2="20.32" y2="137.16" width="0.1524" layer="91"/>
<pinref part="U$12" gate="G$1" pin="3.3V"/>
</segment>
<segment>
<pinref part="IC1" gate="G$1" pin="V+"/>
<wire x1="106.68" y1="96.52" x2="104.14" y2="96.52" width="0.1524" layer="91"/>
<pinref part="IC1" gate="G$1" pin="!SHDN!"/>
<wire x1="104.14" y1="93.98" x2="106.68" y2="93.98" width="0.1524" layer="91"/>
<wire x1="106.68" y1="93.98" x2="106.68" y2="96.52" width="0.1524" layer="91"/>
<pinref part="U$13" gate="G$1" pin="3.3V"/>
<wire x1="106.68" y1="101.6" x2="106.68" y2="96.52" width="0.1524" layer="91"/>
<junction x="106.68" y="96.52"/>
</segment>
</net>
<net name="N$6" class="0">
<segment>
<pinref part="C6" gate="G$1" pin="P$2"/>
<pinref part="R2" gate="G$1" pin="2"/>
<wire x1="121.92" y1="83.82" x2="129.54" y2="83.82" width="0.1524" layer="91"/>
<wire x1="129.54" y1="83.82" x2="129.54" y2="88.9" width="0.1524" layer="91"/>
<wire x1="129.54" y1="83.82" x2="134.62" y2="83.82" width="0.1524" layer="91"/>
<wire x1="134.62" y1="83.82" x2="134.62" y2="93.98" width="0.1524" layer="91"/>
<junction x="129.54" y="83.82"/>
<pinref part="IC2" gate="G$1" pin="IN+"/>
<wire x1="134.62" y1="93.98" x2="142.24" y2="93.98" width="0.1524" layer="91"/>
</segment>
</net>
<net name="N$4" class="0">
<segment>
<pinref part="R4" gate="G$1" pin="2"/>
<wire x1="137.16" y1="76.2" x2="139.7" y2="76.2" width="0.1524" layer="91"/>
<wire x1="139.7" y1="76.2" x2="139.7" y2="83.82" width="0.1524" layer="91"/>
<pinref part="IC2" gate="G$1" pin="IN-"/>
<wire x1="142.24" y1="83.82" x2="139.7" y2="83.82" width="0.1524" layer="91"/>
<wire x1="139.7" y1="76.2" x2="139.7" y2="71.12" width="0.1524" layer="91"/>
<junction x="139.7" y="76.2"/>
<pinref part="R5" gate="G$1" pin="2"/>
<wire x1="139.7" y1="71.12" x2="142.24" y2="71.12" width="0.1524" layer="91"/>
<wire x1="139.7" y1="71.12" x2="139.7" y2="66.04" width="0.1524" layer="91"/>
<junction x="139.7" y="71.12"/>
<pinref part="C7" gate="G$1" pin="P$2"/>
<wire x1="139.7" y1="66.04" x2="144.78" y2="66.04" width="0.1524" layer="91"/>
</segment>
</net>
<net name="N$7" class="0">
<segment>
<pinref part="R6" gate="G$1" pin="2"/>
<wire x1="78.74" y1="76.2" x2="81.28" y2="76.2" width="0.1524" layer="91"/>
<wire x1="81.28" y1="76.2" x2="81.28" y2="83.82" width="0.1524" layer="91"/>
<wire x1="81.28" y1="76.2" x2="81.28" y2="71.12" width="0.1524" layer="91"/>
<junction x="81.28" y="76.2"/>
<pinref part="R7" gate="G$1" pin="2"/>
<wire x1="81.28" y1="71.12" x2="83.82" y2="71.12" width="0.1524" layer="91"/>
<wire x1="81.28" y1="71.12" x2="81.28" y2="66.04" width="0.1524" layer="91"/>
<junction x="81.28" y="71.12"/>
<pinref part="C8" gate="G$1" pin="P$2"/>
<wire x1="81.28" y1="66.04" x2="86.36" y2="66.04" width="0.1524" layer="91"/>
<pinref part="IC1" gate="G$1" pin="IN-"/>
<wire x1="81.28" y1="83.82" x2="83.82" y2="83.82" width="0.1524" layer="91"/>
</segment>
</net>
<net name="N$5" class="0">
<segment>
<pinref part="C8" gate="G$1" pin="P$1"/>
<pinref part="R7" gate="G$1" pin="1"/>
<wire x1="93.98" y1="71.12" x2="96.52" y2="71.12" width="0.1524" layer="91"/>
<wire x1="96.52" y1="71.12" x2="96.52" y2="66.04" width="0.1524" layer="91"/>
<wire x1="96.52" y1="66.04" x2="93.98" y2="66.04" width="0.1524" layer="91"/>
<pinref part="IC1" gate="G$1" pin="OUT"/>
<wire x1="104.14" y1="88.9" x2="111.76" y2="88.9" width="0.1524" layer="91"/>
<wire x1="111.76" y1="88.9" x2="111.76" y2="83.82" width="0.1524" layer="91"/>
<pinref part="C6" gate="G$1" pin="P$1"/>
<wire x1="111.76" y1="83.82" x2="114.3" y2="83.82" width="0.1524" layer="91"/>
<wire x1="96.52" y1="71.12" x2="111.76" y2="71.12" width="0.1524" layer="91"/>
<wire x1="111.76" y1="71.12" x2="111.76" y2="83.82" width="0.1524" layer="91"/>
<junction x="96.52" y="71.12"/>
<junction x="111.76" y="83.82"/>
</segment>
</net>
</nets>
</sheet>
</sheets>
</schematic>
</drawing>
</eagle>
